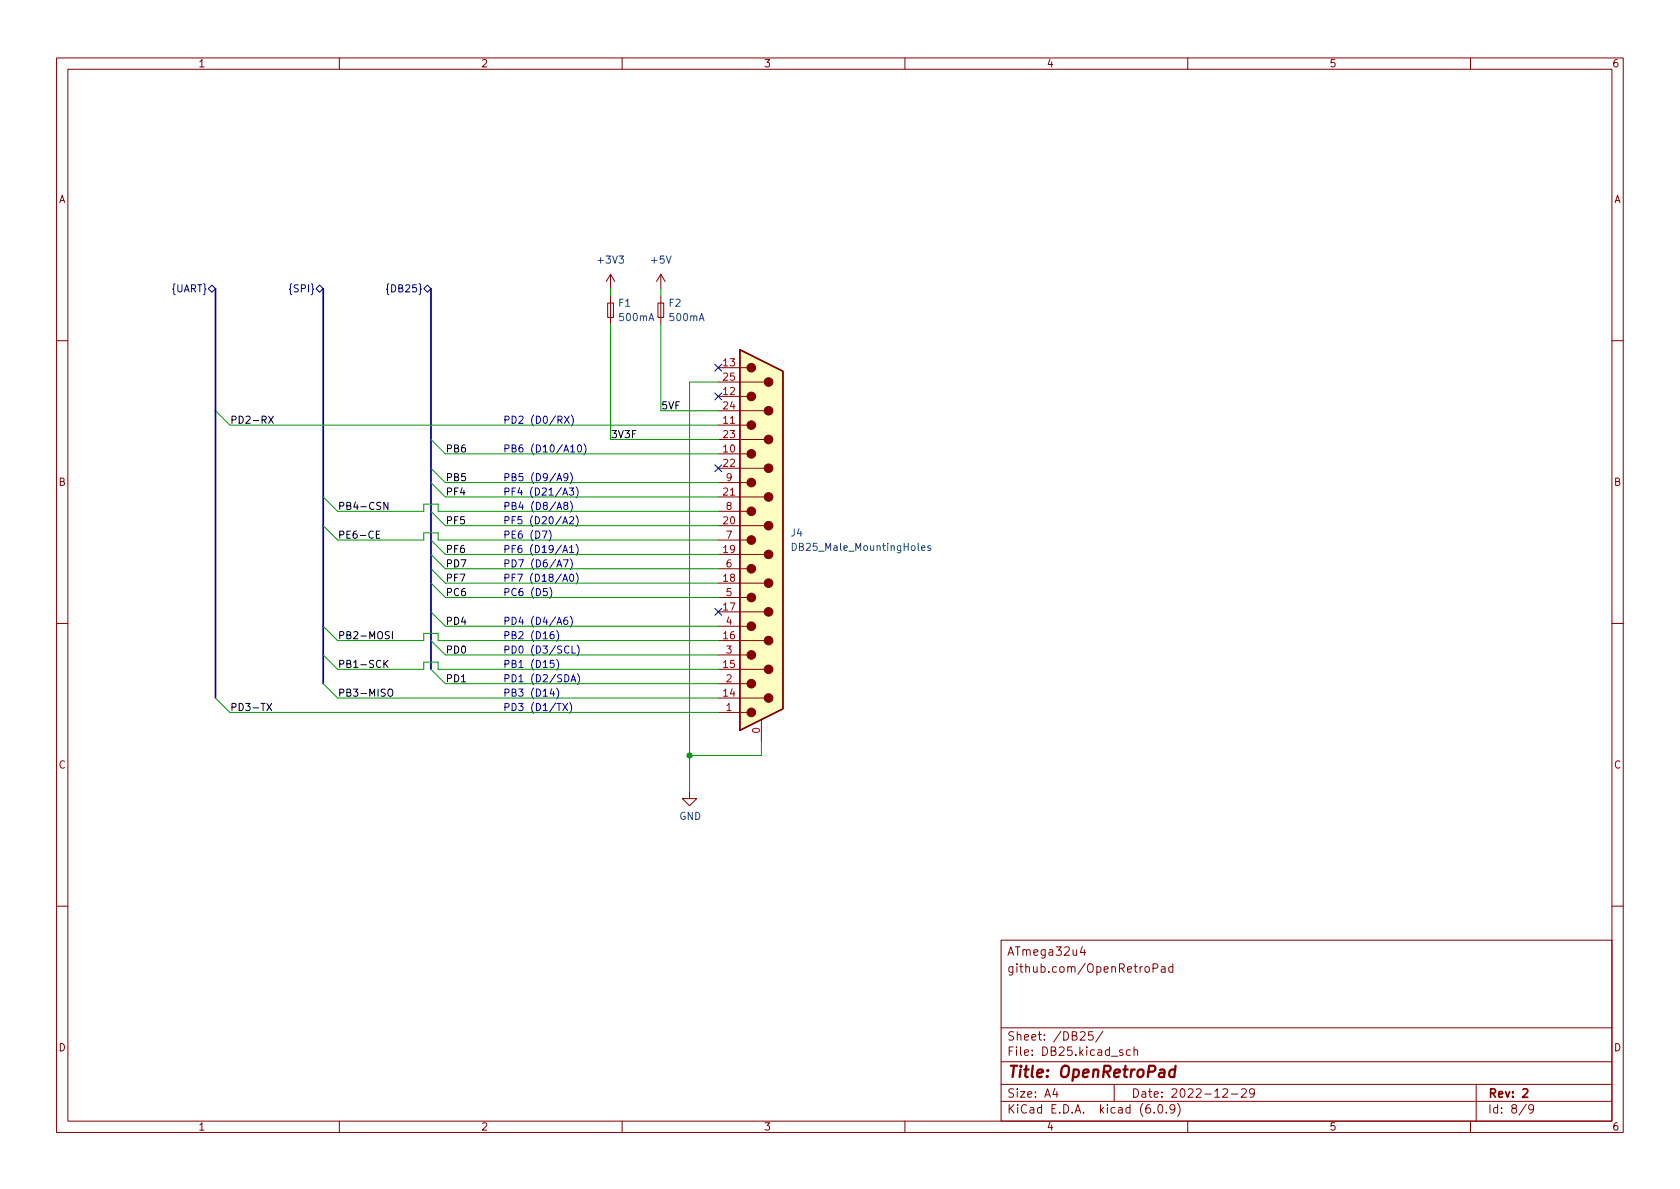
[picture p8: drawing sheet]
<svg xmlns="http://www.w3.org/2000/svg" width="297mm" height="210mm" viewBox="0 0 297 210" stroke-linecap="round" stroke-linejoin="round" font-family="sans-serif">
<g fill="none" stroke="#840000" stroke-width=".18">
<path d="M10 10.2h277v190.1h-277zM12 12.2h273v186.1h-273zM60 10.2v2M110 10.2v2M160 10.2v2M210 10.2v2M260 10.2v2M107.4 53.6h1.1v2.5h-1.1zM107.9 48.5l-.7 1.3M107.9 48.5v2.5M107.9 52.3v5.1M107.9 48.5l.8 1.3"/>
<path d="M116.3 53.6h1v2.5h-1zM116.8 48.5l-.7 1.3M116.8 48.5v2.5M116.8 52.3v5.1M116.8 48.5l.8 1.3M10 60.2h2M127 77.7h8.1M127 75.2h5.1M127 72.6h8.1M127 70.1h5.1M127 67.6h8.1M127 65h5.1"/>
<path d="M285 60.2h2M127 98h8.1M127 95.5h5.1M127 93h8.1M127 90.4h5.1M127 87.9h8.1M127 85.3h5.1M127 82.8h8.1M127 80.3h5.1M10 110.2h2M127 118.4h8.1M127 115.8h5.1"/>
<path d="M127 113.3h8.1M127 110.7h5.1M127 108.2h8.1M127 105.7h5.1M127 103.1h8.1M127 100.6h5.1M285 110.2h2M121.9 139.9v1.3h1.3l-1.3 1.3-1.3-1.3h1.3M127 126h5.1M127 123.4h8.1M127 120.9h5.1M134.6 127.2v3.9"/>
<path d="M10 160.2h2M177 166.3h108v32h-108zM191.4 167.4l-.4 1h.9M191.7 167.9v1M203.9 171.2l.7-.1 .1-.2-.1-.3-.2-.2h-.5v1.5M205.4 171h.5l.1 .9M206 171.3l-.5 .1a.29 .29 0 0 0-.2 .2 .29 .29 0 0 0 .2 .3h.5M207.4 171l-.5-.1-.3 .3v.4l.2 .3h.6M207.4 170.4v1.5M285 160.2h2M60 198.3v2M110 198.3v2"/>
<path d="M160 198.3v2M177 194.8h108M177 191.8h108M177 187.8h108M177 181.8h108M186.5 192.5l-.4 1h1M186.9 193v1M191 182.6l.6-.2 .2 .2 .1 .3-1 1h1M193.2 182.4h-.7l-.1 .7 .2-.1 .5 .1 .2 .2-.1 .5-.2 .1-.6-.1M195 182.4l-1.3 1.9M197 191.8v3M198.5 185.7l-.4-.1-.2 .2 .1 .3 .5 .1v.4h-.6"/>
<path d="M199.9 185.7l-.5-.1-.3 .3v.4l.2 .3h.6M200.5 185.8l.2-.2 .4 .1v.9M200.5 185.1v1.5M204.1 196.7v.1M204.9 195.4l.2-.1a.81 .81 0 0 1 .6 .7 .81 .81 0 0 1-.3 .8h-.2a.81 .81 0 0 1-.6-.6 .81 .81 0 0 1 .3-.8zM206.2 196.7v.1M207.7 196l-.3 .3h-.3l-.2-.3 .1-.6 .4-.1 .2 .2a.99 .99 0 0 1-.3 1.3h-.3M208.2 195.1a1.72 1.72 0 0 1 0 2.3M210 198.3v2M216.2 192.7l.6-.2 .2 .2 .1 .3-1 1h1M217.7 193.5h1.2M219.5 192.7l.6-.2 .2 .2 .1 .3-1 1h1"/>
<path d="M221.8 193.2l-.3 .3-.4-.1-.2-.2 .2-.6 .4-.1 .2 .2a.99 .99 0 0 1-.3 1.3h-.3M260 198.3v2M261 191.8v6.5M269.9 195.3l-1.3 1.9M271.2 196l-.3 .3h-.3l-.3-.3 .1-.6 .5-.1 .2 .2a.99 .99 0 0 1-.4 1.3h-.3"/>
</g>
<path d="M269.3 192.7l.5-.2 .3 .2v.3l-.9 1h.9" fill="none" stroke="#840000" stroke-width=".3"/>
<path d="M207.8 189.2a.66 .66 0 0 0-1 .3l-.1 .6 .2 .3 .1 .1 .6-.1M207.9 188.5l-.3 2" fill="none" stroke="#840000" stroke-width=".4"/>
<path d="M130.8 61.8l7.6 3.9v59.6l-7.6 3.9z" fill="#ffffc2" stroke="#ffffc2" stroke-width=".18"/>
<path d="M130.8 61.8l7.6 3.9v59.6l-7.6 3.9z" fill="none" stroke="#840000" stroke-width=".25"/>
<g fill="#840000" stroke="#840000" stroke-width=".18">
<circle cx="132.8" cy="126" r=".76"/>
<circle cx="132.8" cy="120.9" r=".76"/>
<circle cx="132.8" cy="115.8" r=".76"/>
<circle cx="132.8" cy="110.7" r=".76"/>
<circle cx="132.8" cy="105.7" r=".76"/>
<circle cx="132.8" cy="100.6" r=".76"/>
<circle cx="132.8" cy="95.5" r=".76"/>
<circle cx="132.8" cy="90.4" r=".76"/>
<circle cx="132.8" cy="85.3" r=".76"/>
<circle cx="132.8" cy="80.3" r=".76"/>
<circle cx="132.8" cy="75.2" r=".76"/>
<circle cx="132.8" cy="70.1" r=".76"/>
<circle cx="132.8" cy="65" r=".76"/>
<circle cx="135.9" cy="123.4" r=".76"/>
<circle cx="135.9" cy="118.4" r=".76"/>
<circle cx="135.9" cy="113.3" r=".76"/>
<circle cx="135.9" cy="108.2" r=".76"/>
<circle cx="135.9" cy="103.1" r=".76"/>
<circle cx="135.9" cy="98" r=".76"/>
<circle cx="135.9" cy="93" r=".76"/>
<circle cx="135.9" cy="87.9" r=".76"/>
<circle cx="135.9" cy="82.8" r=".76"/>
<circle cx="135.9" cy="77.7" r=".76"/>
<circle cx="135.9" cy="72.6" r=".76"/>
<circle cx="135.9" cy="67.6" r=".76"/>
</g>
<path d="M140.1 96.1a.64 .64 0 0 1 .7 .6 .64 .64 0 0 1-.7 .6zM162.9 96.9l.6-.1v-.2l-.4-.1-.2 .2 .1 .6h.5M164.5 96.6l-.3-.1-.2 .2 .1 .2 .4 .1v.3h-.5" fill="none" stroke="#006464" stroke-width=".18"/>
<path d="M36.8 51l.7-.6 .6 .6-.6 .7zM55.9 51l.6-.6 .6 .6-.6 .7zM68.8 50.2l-.3 .2v.6l-.2 .1 .2 .2v.6l.3 .2M74.9 51l.7-.6 .6 .6-.6 .7zM126.4 64.4l1.2 1.2M126.4 69.5l1.2 1.2M127.6 64.4l-1.2 1.2M127.6 69.5l-1.2 1.2M126.4 82.2l1.2 1.2M127.6 82.2l-1.2 1.2M126.4 107.6l1.2 1.2M127.6 107.6l-1.2 1.2" fill="none" stroke="#000084" stroke-width=".18"/>
<path d="M47.5 73.6l.8 1.3M48.3 73.6l-.8 1.3M66.5 94.5h.5M67.1 93.9h-.6v1.3h.6M68.6 88.8v1.3l-.7-1.3v1.3M68.1 117.3l.5 .7M68.6 116.8l-.7 .7M68.8 111.7h-.4l-.2 .1v.4l.5 .2 .1 .3-.2 .3-.5-.1M69.4 111.7v1.3M47.2 124.4l.8 1.3M48 124.4l-.8 1.3M68.8 121.9l.1-.1a.43 .43 0 0 1 .5 .5v.4a.42 .42 0 0 1-.4 .4 .42 .42 0 0 1-.4-.4v-.4z" fill="none" stroke="#0f0f0f" stroke-width=".18"/>
<g fill="none" stroke="#0000c2" stroke-width=".18">
<path d="M99.8 73.6l.8 1.3M100.6 73.6l-.8 1.3M100.9 79.9h.7M101 73.4a1.46 1.46 0 0 1 0 1.9M102.2 78.8l.2-.1a.68 .68 0 0 1 .4 .6 .68 .68 0 0 1-.4 .6l-.2-.1-.1-.3zM103.2 78.5a1.46 1.46 0 0 1 0 1.9M95.9 93.9h.8l-.5 1.3M97.1 93.7a1.46 1.46 0 0 1 0 2M99.5 92.6l.4-1.2 .4 1.2M99.5 87.6l.4-1.3 .4 1.3M99.5 97.7l.4-1.3 .4 1.3M99.6 99h.9l-.6 1.3"/>
<path d="M99.6 92.3h.6M99.6 87.2h.6M99.6 97.4h.6M99.9 89.4l-.2-.3v-.2l.2-.1 .4 .1 .1 .2-.1 .2-.5 .1-.1 .2v.3l.2 .2h.3l.2-.2-.1-.4-.1-.1M100.4 84.3l-.2 .2h-.3l-.2-.2 .1-.5 .4-.1 .1 .2a.84 .84 0 0 1-.3 1.1h-.2M100.6 86.3h.8l-.4 .5 .4 .1v.5l-.2 .2-.6-.2M100.7 91.5l.5-.1 .2 .3-.8 .9h.8M100.7 96.8l.4-.4v1.3M100.7 97.7h.7M100.8 98.8a1.46 1.46 0 0 1 0 1.9M100.8 83.6a1.46 1.46 0 0 1 0 1.9M100.8 88.6a1.46 1.46 0 0 1 0 2"/>
<path d="M101.9 91.2a1.46 1.46 0 0 1 0 1.9M101.9 86.1a1.46 1.46 0 0 1 0 1.9M101.9 96.3a1.46 1.46 0 0 1 0 1.9M96.7 104.1h-.6v.6l.1-.1h.5l.1 .2-.1 .4-.2 .1-.4-.1M97.2 103.9a1.46 1.46 0 0 1 0 1.9M97.9 111.7h-.4a.86 .86 0 0 0 0 1.3l.4-.2 .1-.4-.3-.2h-.2l-.2 .2M97.9 116.8h-.6v.6l.1-.1h.5l.1 .2-.1 .4-.2 .1-.4-.1M98.4 111.5a1.46 1.46 0 0 1 0 1.9M98.4 116.6a1.46 1.46 0 0 1 0 1.9M99.5 102.8l.4-1.3 .4 1.3M99.6 102.4h.6M100.3 109.1l-.4 .1a.86 .86 0 0 0 0 1.2l.4-.1 .1-.4-.2-.3h-.3l-.2 .3"/>
<path d="M100.8 109a1.46 1.46 0 0 1 0 1.9M100.8 101.6l.2-.1a.68 .68 0 0 1 .5 .7 .68 .68 0 0 1-.5 .6l-.2-.1-.1-.4zM101.1 114.2v1.3h.6M101.9 101.3a1.46 1.46 0 0 1 0 2M102 114a1.46 1.46 0 0 1 0 2M102.1 119.1a1.46 1.46 0 0 1 0 2M97.6 121.8l-.3 .9h.7M97.9 122.3v.8M98.4 121.7a1.46 1.46 0 0 1 0 1.9M99.5 124.4l.8 1.3M100.3 124.4l-.8 1.3M100.7 124.2a1.46 1.46 0 0 1 0 1.9"/>
<path d="M101 120.6l.4-1.3 .4 1.3M101.1 120.2h.6"/>
</g>
<path d="M38.1 51v72.4M57.1 51v69.9M76.2 51v67.4" fill="none" stroke="#000084" stroke-width=".3"/>
<g fill="none" stroke="#009600" stroke-width=".18">
<path d="M107.9 51v1.3M107.9 57.4v20.3h19.1M116.8 51v1.3M116.8 57.4v15.2h10.2M38.1 72.6l2.5 2.6h86.4M76.2 77.7l2.5 2.6h48.3M127 67.6h-5.1v72.3M57.1 87.9l2.6 2.5h15.2v-1.3h2.6v1.3h49.5M57.1 93l2.6 2.5h15.2v-1.3h2.6v1.3h49.5M76.2 95.5l2.5 2.5h48.3M76.2 82.8l2.5 2.5h48.3M76.2 85.3l2.5 2.6h48.3"/>
<path d="M76.2 90.4l2.5 2.6h48.3M76.2 98l2.5 2.6h48.3M57.1 110.7l2.6 2.6h15.2v-1.3h2.6v1.3h49.5M57.1 115.8l2.6 2.6h15.2v-1.3h2.6v1.3h49.5M76.2 113.3l2.5 2.5h48.3M76.2 100.6l2.5 2.5h48.3M76.2 108.2l2.5 2.5h48.3M76.2 103.1l2.5 2.6h48.3M76.2 118.4l2.5 2.5h48.3M38.1 123.4l2.5 2.6h86.4M57.1 120.9l2.6 2.5h67.3M134.6 131.1v2.5h-12.7"/>
</g>
<circle cx="121.9" cy="133.6" r=".46" fill="#009600" stroke="#009600" stroke-width=".18"/>
<text font-size="2.8" fill="#840000" x="178" y="190.6">Title: OpenRetroPad</text>
<g font-size="2.1" fill="#840000">
<text x="178" y="172">github.com/OpenRetroPad</text>
<text x="178" y="169">ATmega32u4</text>
<text x="178" y="184">Sheet: /DB25/</text>
<text x="178" y="186.7">File: DB25.kicad_sch</text>
<text x="178" y="196.9">KiCad E.D.A. kicad (6.0.9)</text>
<text x="178" y="194.1">Size: A4</text>
<text x="200" y="194.1">Date: 2022-12-29</text>
<text x="263" y="194.1">Rev: 2</text>
<text x="263" y="196.9">Id: 8/9</text>
</g>
<g font-size="1.8" fill="#840000">
<text x="35" y="11.9">1</text>
<text x="85" y="11.9">2</text>
<text x="135" y="11.9">3</text>
<text x="185" y="11.9">4</text>
<text x="235" y="11.9">5</text>
<text x="285" y="11.9">6</text>
<text x="10.3" y="35.9">A</text>
<text x="285.3" y="35.9">A</text>
<text x="10.3" y="85.9">B</text>
<text x="285.3" y="85.9">B</text>
<text x="10.3" y="135.9">C</text>
<text x="285.3" y="135.9">C</text>
<text x="10.3" y="185.9">D</text>
<text x="285.3" y="185.9">D</text>
<text x="35" y="199.9">1</text>
<text x="85" y="199.9">2</text>
<text x="135" y="199.9">3</text>
<text x="185" y="199.9">4</text>
<text x="235" y="199.9">5</text>
<text x="285" y="199.9">6</text>
</g>
<g font-size="1.8" fill="#006464">
<text x="105.9" y="46.6">+3V3</text>
<text x="115.2" y="46.6">+5V</text>
<text x="109.4" y="54.2">F1</text>
<text x="109.6" y="56.8">500mA</text>
<text x="118.3" y="54.2">F2</text>
<text x="118.5" y="56.8">500mA</text>
<text x="139.9" y="94.9">J4</text>
<text x="140.7" y="97.4">DB25_Male_MountingHoles</text>
<text x="120.1" y="145">GND</text>
</g>
<g font-size="1.8" fill="#000084">
<text x="30.4" y="51.7">{UART}</text>
<text x="51.6" y="51.7">{SPI}</text>
<text x="68.9" y="51.7">{DB25}</text>
</g>
<g font-size="1.8" fill="#a90000">
<text x="127.9" y="64.8">13</text>
<text x="127.9" y="69.8">12</text>
<text x="127.9" y="67.3">25</text>
<text x="127.9" y="74.9">11</text>
<text x="127.9" y="77.5">23</text>
<text x="127.9" y="72.4">24</text>
<text x="127.9" y="80">10</text>
<text x="127.9" y="82.5">22</text>
<text x="127.9" y="87.6">21</text>
<text x="128.4" y="85.1">9</text>
<text x="127.9" y="92.7">20</text>
<text x="128.4" y="95.2">7</text>
<text x="128.4" y="90.2">8</text>
<text x="127.9" y="97.8">19</text>
<text x="128.4" y="100.3">6</text>
<text x="127.9" y="107.9">17</text>
<text x="127.9" y="102.9">18</text>
<text x="128.4" y="105.4">5</text>
<text x="127.9" y="113">16</text>
<text x="128.4" y="110.5">4</text>
<text x="127.9" y="118.1">15</text>
<text x="128.4" y="115.6">3</text>
<text x="127.9" y="123.2">14</text>
<text x="128.4" y="125.7">1</text>
<text x="128.4" y="120.6">2</text>
<text x="134.4" y="129.6" transform="rotate(-90 134.4 129.6)">0</text>
</g>
<g font-size="1.8" fill="#0f0f0f">
<text x="40.6" y="74.9">PD2-RX</text>
<text x="107.9" y="77.5">3V3F</text>
<text x="116.8" y="72.4">5VF</text>
<text x="78.7" y="80">PB6</text>
<text x="78.7" y="85.1">PB5</text>
<text x="78.7" y="87.6">PF4</text>
<text x="59.7" y="95.2">PE6-CE</text>
<text x="59.7" y="90.2">PB4-CSN</text>
<text x="78.7" y="92.7">PF5</text>
<text x="78.7" y="100.3">PD7</text>
<text x="78.7" y="97.8">PF6</text>
<text x="78.7" y="105.4">PC6</text>
<text x="78.7" y="102.9">PF7</text>
<text x="59.7" y="113">PB2-MOSI</text>
<text x="78.7" y="110.5">PD4</text>
<text x="59.7" y="118.1">PB1-SCK</text>
<text x="78.7" y="115.6">PD0</text>
<text x="40.6" y="125.7">PD3-TX</text>
<text x="59.7" y="123.2">PB3-MISO</text>
<text x="78.7" y="120.6">PD1</text>
</g>
<g font-size="1.8" fill="#0000c2">
<text x="88.9" y="74.9">PD2 (D0/RX)</text>
<text x="88.9" y="80">PB6 (D10/A10)</text>
<text x="88.9" y="85.1">PB5 (D9/A9)</text>
<text x="88.9" y="87.6">PF4 (D21/A3)</text>
<text x="88.9" y="92.7">PF5 (D20/A2)</text>
<text x="88.9" y="95.2">PE6 (D7)</text>
<text x="88.9" y="90.2">PB4 (D8/A8)</text>
<text x="88.9" y="100.3">PD7 (D6/A7)</text>
<text x="88.9" y="97.8">PF6 (D19/A1)</text>
<text x="88.9" y="102.9">PF7 (D18/A0)</text>
<text x="88.9" y="105.4">PC6 (D5)</text>
<text x="88.9" y="110.5">PD4 (D4/A6)</text>
<text x="88.9" y="113">PB2 (D16)</text>
<text x="88.9" y="115.6">PD0 (D3/SCL)</text>
<text x="88.9" y="118.1">PB1 (D15)</text>
<text x="88.9" y="123.2">PB3 (D14)</text>
<text x="88.9" y="120.6">PD1 (D2/SDA)</text>
<text x="88.9" y="125.7">PD3 (D1/TX)</text>
</g>
</svg>
